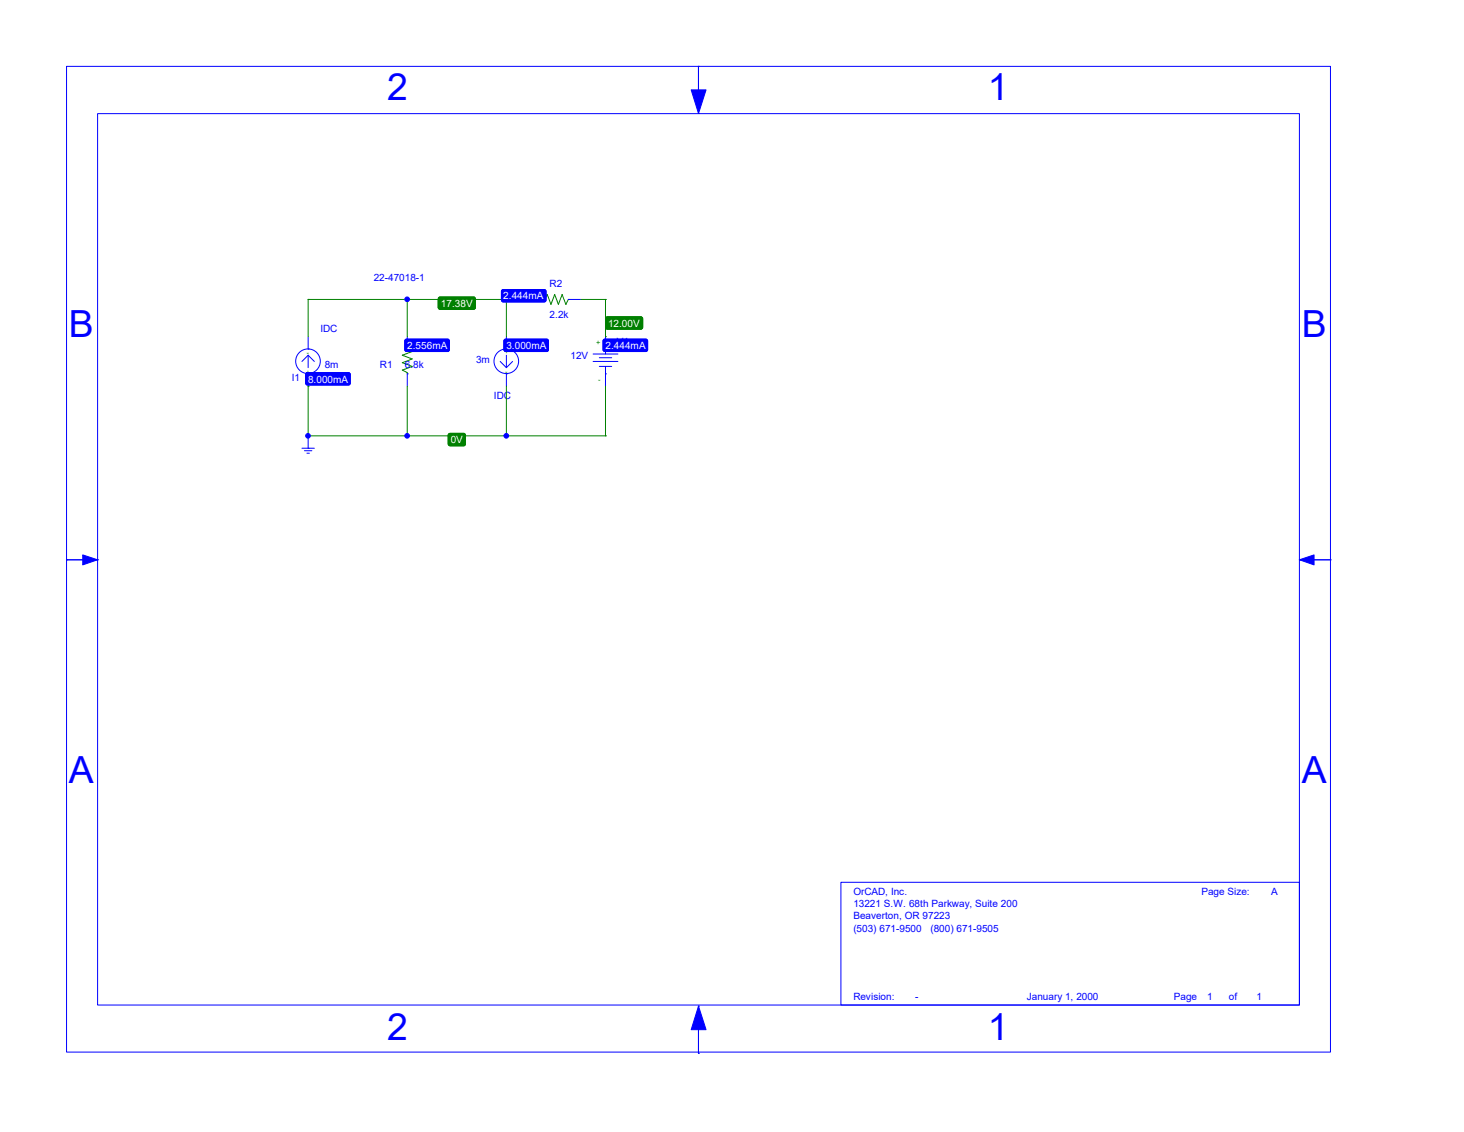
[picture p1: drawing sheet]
<svg xmlns="http://www.w3.org/2000/svg" width="279mm" height="216mm" viewBox="0 0 279 216" stroke-linecap="round" stroke-linejoin="round" font-family="sans-serif">
<g fill="none" stroke="#00f" stroke-width=".19">
<path d="M12.7 12.7h241.2v188h-241.2zM133.3 12.7h.1M133.3 12.7v8.9M18.6 21.7h229.4v170h-229.4zM133.3 21.6h.1M101.4 57.1h2.3M103.7 57.1h.1M108.5 57.1h.1M108.5 57.1h2.3M58.8 71.3h.1M58.8 66.6h.1M58.8 67.8l1.2 1.1"/>
<path d="M58.8 67.8l-1.2 1.1M58.8 64.2v2.4M58.8 67.8v2.3M58.8 71.3v2.4M77.7 66.6h.1M77.7 71.3h.1M77.7 64.2v2.4M77.7 71.3v2.4M95.5 68.9l1.1 1.2M96.6 66.6h.1M96.6 71.3h.1M96.6 64.2v2.4"/>
<path d="M96.6 67.8v2.3M96.6 71.3v2.4M97.8 68.9l-1.2 1.2M113.2 68.9h4.7M113.2 67.5h4.7M114.4 68.2h2.3M114.4 69.9h2.3M115.6 66.6h.1M115.6 71.3h.1M115.6 64.2v3.3M115.6 69.9v3.8M57.6 85.5h2.4"/>
<path d="M58.1 86h1.4M58.6 86.4h.4M58.8 85.5h.1M58.8 83.1v2.4M12.7 106.8h.1M18.6 106.8h.1M18.6 106.8h-5.9M248 106.8h5.9M248 106.8h.1M253.9 106.8h.1M160.5 168.3h87.5v23.4h-87.5zM133.3 191.9h.1"/>
<path d="M133.3 191.9v9M133.3 200.9h.1"/>
<circle cx="58.8" cy="68.9" r="2.35"/>
<circle cx="96.6" cy="68.9" r="2.35"/>
</g>
<g fill="#00f" stroke="#00f" stroke-width=".19">
<path d="M131.9 17.1h2.8l-1.4 4.5z"/>
<path d="M133.3 191.9l1.4 4.5h-2.8z"/>
<path d="M15.8 105.8l2.8 1-2.8 .9z"/>
<path d="M248 106.8l2.8-1v1.9z"/>
<path d="M77.4 64.7h8l.4 .3v1.7l-.4 .3h-7.8l-.3-.3v-1.7z" fill-rule="evenodd"/>
<path d="M115.3 64.7h7.9l.4 .3v1.7l-.4 .3h-7.8l-.3-.3v-1.7z" fill-rule="evenodd"/>
<path d="M95.9 55.3l8-.1 .3 .4v1.6l-.3 .4h-7.8l-.4-.4v-1.6z" fill-rule="evenodd"/>
<path d="M58.5 71.1h8l.3 .3v1.7l-.3 .3h-7.8l-.4-.3v-1.7z" fill-rule="evenodd"/>
<path d="M96.3 64.7h8l.4 .3v1.7l-.4 .3h-7.8l-.3-.3v-1.7z" fill-rule="evenodd"/>
<path d="M77.4 64.7h8l.4 .3v1.7l-.4 .3h-7.8l-.3-.3v-1.7z" fill-rule="evenodd"/>
<path d="M115.3 64.7h7.9l.4 .3v1.7l-.4 .3h-7.8l-.3-.3v-1.7z" fill-rule="evenodd"/>
<path d="M95.9 55.3l8-.1 .3 .4v1.6l-.3 .4h-7.8l-.4-.4v-1.6z" fill-rule="evenodd"/>
<path d="M58.5 71.1h8l.3 .3v1.7l-.3 .3h-7.8l-.4-.3v-1.7z" fill-rule="evenodd"/>
<path d="M96.3 64.7h8l.4 .3v1.7l-.4 .3h-7.8l-.3-.3v-1.7z" fill-rule="evenodd"/>
<circle cx="77.7" cy="57.1" r=".44"/>
<circle cx="77.7" cy="83.1" r=".44"/>
<circle cx="96.6" cy="57.1" r=".44"/>
<circle cx="96.6" cy="83.1" r=".44"/>
<circle cx="58.8" cy="83.1" r=".44"/>
</g>
<g fill="none" stroke="#008000" stroke-width=".19">
<path d="M58.8 57.1h.1M58.8 57.1h42.6M58.8 57.1v7.1M77.7 57.1h.1M77.7 57.1v7.1M96.6 57.1h.1M96.6 57.1v7.1M101.4 57.1h.1M103.7 57.1h.3l.4-.9 .8 1.9 .7-1.9 .7 1.9 .7-1.9 .7 1.9 .5-1M110.8 57.1h4.8M115.6 57.1h.1M115.6 57.1v7.1"/>
<path d="M58.8 73.7h.1M58.8 73.7v9.4M77.7 66.6l1 .4-1.9 .8 1.9 .7-1.9 .7 1.9 .7-1.9 .7 .9 .5v.2M77.7 73.7v9.4M96.6 73.7v9.4M115.6 64.2h.1M115.6 73.7v9.4M58.8 83.1h.1M58.8 83.1h56.8M77.7 83.1h.1M96.6 83.1h.1M115.6 83.1h.1"/>
</g>
<g fill="#008000" stroke="#008000" stroke-width=".19">
<path d="M115.7 60.5h6.8l.2 .3-.1 1.8-.3 .2-6.6-.1-.1-.3v-1.6z" fill-rule="evenodd"/>
<path d="M83.8 56.7h6.8l.1 .3v1.8l-.3 .2h-6.6l-.2-.3v-1.7z" fill-rule="evenodd"/>
<path d="M85.7 82.7h3l.1 .3v1.8l-.3 .2h-2.8l-.2-.3v-1.7z" fill-rule="evenodd"/>
<path d="M115.7 60.5h6.8l.2 .3-.1 1.8-.3 .2-6.6-.1-.1-.3v-1.6z" fill-rule="evenodd"/>
<path d="M83.8 56.7h6.8l.1 .3v1.8l-.3 .2h-6.6l-.2-.3v-1.7z" fill-rule="evenodd"/>
<path d="M85.7 82.7h3l.1 .3v1.8l-.3 .2h-2.8l-.2-.3v-1.7z" fill-rule="evenodd"/>
</g>
<g font-size="7.1" fill="#00f">
<text x="73.9" y="19.1">2</text>
<text x="188.6" y="19.1">1</text>
<text x="13.2" y="64.2">B</text>
<text x="248.4" y="64.2">B</text>
<text x="13.2" y="149.4">A</text>
<text x="248.4" y="149.4">A</text>
<text x="73.9" y="198.4">2</text>
<text x="188.6" y="198.4">1</text>
</g>
<g font-size="1.9" fill="#00f">
<text x="71.3" y="53.6">22-47018-1</text>
<text x="104.9" y="54.7">R2</text>
<text x="61.2" y="63.2">IDC</text>
<text x="104.9" y="60.7">2.2k</text>
<text x="117.7" y="65.9">V1</text>
<text x="62" y="70.1">8m</text>
<text x="72.5" y="70.1">R1</text>
<text x="77.3" y="70.1">6.8k</text>
<text x="90.8" y="69.2">3m</text>
<text x="98.3" y="66.6">I2</text>
<text x="108.9" y="68.5">12V</text>
<text x="55.7" y="72.7">I1</text>
<text x="94.3" y="76">IDC</text>
<text x="162.9" y="170.6">OrCAD, Inc.</text>
<text x="162.9" y="173">13221 S.W. 68th Parkway, Suite 200</text>
<text x="229.3" y="170.6">Page Size:</text>
<text x="242.6" y="170.6">A</text>
<text x="162.9" y="175.3">Beaverton, OR 97223</text>
<text x="162.9" y="177.7">(503) 671-9500</text>
<text x="177.6" y="177.7">(800) 671-9505</text>
<text x="162.9" y="190.7">Revision:</text>
<text x="174.7" y="190.7">-</text>
<text x="196" y="190.7">January 1, 2000</text>
<text x="224" y="190.7">Page</text>
<text x="230.4" y="190.7">1</text>
<text x="234.5" y="190.7">of</text>
<text x="239.8" y="190.7">1</text>
</g>
<g font-size="1.9" fill="#fff">
<text x="84.2" y="58.6">17.38V</text>
<text x="96.1" y="57.1">2.444mA</text>
<text x="116" y="62.4">12.00V</text>
<text x="77.7" y="66.6">2.556mA</text>
<text x="96.6" y="66.6">3.000mA</text>
<text x="115.6" y="66.6">2.444mA</text>
<text x="58.8" y="73">8.000mA</text>
<text x="86" y="84.6">0V</text>
</g>
<g font-size="1.4" fill="#008000">
<text x="113.7" y="65.9">+</text>
<text x="58.4" y="71.5">+</text>
<text x="58.5" y="67.7">-</text>
<text x="96.3" y="67.5">+</text>
<text x="96.4" y="71.3">-</text>
<text x="114.2" y="72.9">-</text>
</g>
</svg>
